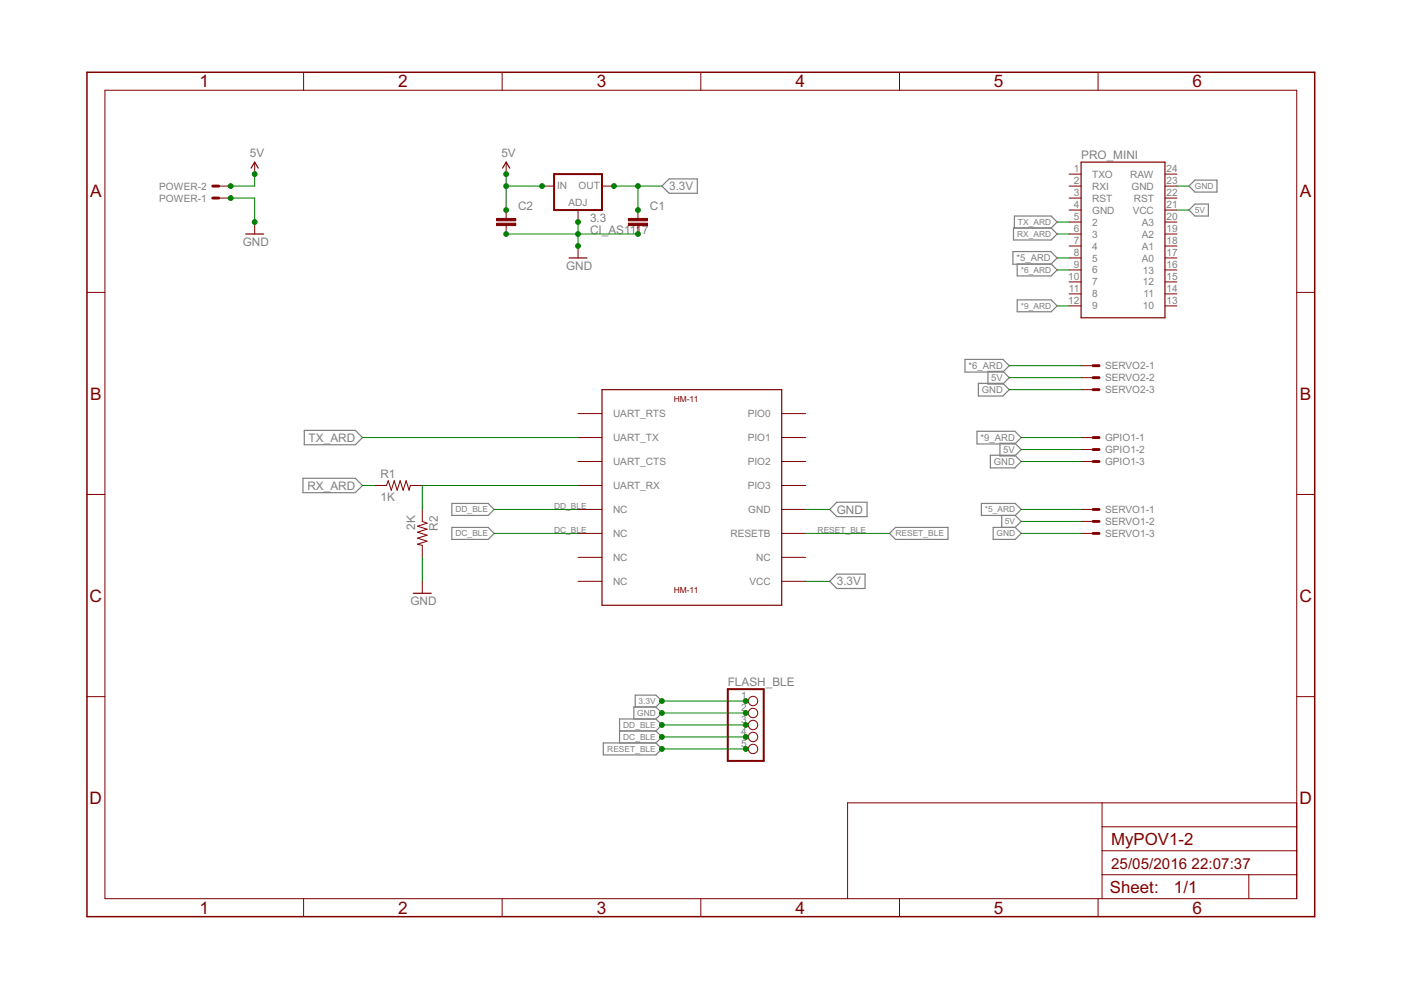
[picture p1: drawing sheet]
<?xml version="1.0" encoding="utf-8"?>
<!DOCTYPE eagle SYSTEM "eagle.dtd">
<!--
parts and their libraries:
SparkFun-Boards: Licensing: Creative Commons ShareAlike 4.0 International - https://creativecommons.org/licenses/by-sa/4.0
-->
<eagle version="7.1.0">
<drawing>
<settings>
<setting alwaysvectorfont="no"/>
<setting verticaltext="up"/>
</settings>
<grid distance="0.1" unitdist="inch" unit="inch" style="lines" multiple="1" display="no" altdistance="0.01" altunitdist="inch" altunit="inch"/>
<schematic xreflabel="%F%N/%S.%C%R" xrefpart="/%S.%C%R">
<libraries>
<library name="SparkFun-Boards">
<symbols>
<symbol name="ARDUINO_MINI">
<wire x1="-7.62" y1="15.24" x2="-7.62" y2="-17.78" width="0.254" layer="94"/>
<wire x1="-7.62" y1="-17.78" x2="10.16" y2="-17.78" width="0.254" layer="94"/>
<wire x1="10.16" y1="-17.78" x2="10.16" y2="15.24" width="0.254" layer="94"/>
<wire x1="10.16" y1="15.24" x2="-7.62" y2="15.24" width="0.254" layer="94"/>
<text x="-7.62" y="16.002" size="1.778" layer="95">&gt;NAME</text>
<text x="-7.62" y="-20.32" size="1.778" layer="96">&gt;VALUE</text>
<pin name="2" x="-10.16" y="2.54" length="short"/>
<pin name="3" x="-10.16" y="0" length="short"/>
<pin name="4" x="-10.16" y="-2.54" length="short"/>
<pin name="5" x="-10.16" y="-5.08" length="short"/>
<pin name="6" x="-10.16" y="-7.62" length="short"/>
<pin name="7" x="-10.16" y="-10.16" length="short"/>
<pin name="8" x="-10.16" y="-12.7" length="short"/>
<pin name="9" x="-10.16" y="-15.24" length="short"/>
<pin name="10" x="12.7" y="-15.24" length="short" rot="R180"/>
<pin name="11" x="12.7" y="-12.7" length="short" rot="R180"/>
<pin name="12" x="12.7" y="-10.16" length="short" rot="R180"/>
<pin name="13" x="12.7" y="-7.62" length="short" rot="R180"/>
<pin name="A0" x="12.7" y="-5.08" length="short" rot="R180"/>
<pin name="A1" x="12.7" y="-2.54" length="short" rot="R180"/>
<pin name="A2" x="12.7" y="0" length="short" rot="R180"/>
<pin name="A3" x="12.7" y="2.54" length="short" rot="R180"/>
<pin name="GND" x="-10.16" y="5.08" length="short"/>
<pin name="GND@2" x="12.7" y="10.16" length="short" rot="R180"/>
<pin name="RAW" x="12.7" y="12.7" length="short" rot="R180"/>
<pin name="RST" x="-10.16" y="7.62" length="short"/>
<pin name="RST@2" x="12.7" y="7.62" length="short" rot="R180"/>
<pin name="RXI" x="-10.16" y="10.16" length="short"/>
<pin name="TXO" x="-10.16" y="12.7" length="short"/>
<pin name="VCC" x="12.7" y="5.08" length="short" rot="R180"/>
</symbol>
</symbols>
<devicesets>
<deviceset name="ARDUINO_MINI">
<gates>
<gate name="G$1" symbol="ARDUINO_MINI" x="0" y="2.54"/>
</gates>
<devices>
<device name="" package="ARDUINO_MINI">
<connects>
<connect gate="G$1" pin="10" pad="13"/>
<connect gate="G$1" pin="11" pad="14"/>
<connect gate="G$1" pin="12" pad="15"/>
<connect gate="G$1" pin="13" pad="16"/>
<connect gate="G$1" pin="2" pad="5"/>
<connect gate="G$1" pin="3" pad="6"/>
<connect gate="G$1" pin="4" pad="7"/>
<connect gate="G$1" pin="5" pad="8"/>
<connect gate="G$1" pin="6" pad="9"/>
<connect gate="G$1" pin="7" pad="10"/>
<connect gate="G$1" pin="8" pad="11"/>
<connect gate="G$1" pin="9" pad="12"/>
<connect gate="G$1" pin="A0" pad="17"/>
<connect gate="G$1" pin="A1" pad="18"/>
<connect gate="G$1" pin="A2" pad="19"/>
<connect gate="G$1" pin="A3" pad="20"/>
<connect gate="G$1" pin="GND" pad="4"/>
<connect gate="G$1" pin="GND@2" pad="23"/>
<connect gate="G$1" pin="RAW" pad="24"/>
<connect gate="G$1" pin="RST" pad="3"/>
<connect gate="G$1" pin="RST@2" pad="22"/>
<connect gate="G$1" pin="RXI" pad="2"/>
<connect gate="G$1" pin="TXO" pad="1"/>
<connect gate="G$1" pin="VCC" pad="21"/>
</connects>
<technologies>
<technology name=""/>
</technologies>
</device>
</devices>
</deviceset>
</devicesets>
</library>
<library name="HM-11">
<symbols>
<symbol name="HM-11">
<wire x1="-17.78" y1="-22.86" x2="20.32" y2="-22.86" width="0.254" layer="94"/>
<wire x1="20.32" y1="-22.86" x2="20.32" y2="22.86" width="0.254" layer="94"/>
<wire x1="20.32" y1="22.86" x2="-17.78" y2="22.86" width="0.254" layer="94"/>
<wire x1="-17.78" y1="22.86" x2="-17.78" y2="-22.86" width="0.254" layer="94"/>
<pin name="UART_RTS" x="-22.86" y="17.78" visible="pin" length="middle"/>
<pin name="UART_TX" x="-22.86" y="12.7" visible="pin" length="middle"/>
<pin name="UART_CTS" x="-22.86" y="7.62" visible="pin" length="middle"/>
<pin name="UART_RX" x="-22.86" y="2.54" visible="pin" length="middle"/>
<pin name="NC@5" x="-22.86" y="-2.54" visible="pin" length="middle"/>
<pin name="NC@6" x="-22.86" y="-7.62" visible="pin" length="middle"/>
<pin name="NC@7" x="-22.86" y="-12.7" visible="pin" length="middle"/>
<pin name="NC@8" x="-22.86" y="-17.78" visible="pin" length="middle"/>
<pin name="VCC" x="25.4" y="-17.78" visible="pin" length="middle" rot="R180"/>
<pin name="NC@10" x="25.4" y="-12.7" visible="pin" length="middle" rot="R180"/>
<pin name="RESETB" x="25.4" y="-7.62" visible="pin" length="middle" rot="R180"/>
<pin name="GND" x="25.4" y="-2.54" visible="pin" length="middle" rot="R180"/>
<pin name="PIO3" x="25.4" y="2.54" visible="pin" length="middle" rot="R180"/>
<pin name="PIO2" x="25.4" y="7.62" visible="pin" length="middle" rot="R180"/>
<pin name="PIO1" x="25.4" y="12.7" visible="pin" length="middle" rot="R180"/>
<pin name="PIO0" x="25.4" y="17.78" visible="pin" length="middle" rot="R180"/>
<text x="-2.54" y="20.32" size="1.27" layer="94">HM-11</text>
<text x="-2.54" y="-20.32" size="1.27" layer="94">HM-11</text>
</symbol>
</symbols>
<devicesets>
<deviceset name="HM-11">
<gates>
<gate name="G$1" symbol="HM-11" x="0" y="0"/>
</gates>
<devices>
<device name="" package="HM-11">
<connects>
<connect gate="G$1" pin="GND" pad="GND"/>
<connect gate="G$1" pin="NC@10" pad="NC@10"/>
<connect gate="G$1" pin="NC@5" pad="NC@5"/>
<connect gate="G$1" pin="NC@6" pad="NC@6"/>
<connect gate="G$1" pin="NC@7" pad="NC@7"/>
<connect gate="G$1" pin="NC@8" pad="NC@8"/>
<connect gate="G$1" pin="PIO0" pad="PIO0"/>
<connect gate="G$1" pin="PIO1" pad="PIO1"/>
<connect gate="G$1" pin="PIO2" pad="PIO2"/>
<connect gate="G$1" pin="PIO3" pad="PIO3"/>
<connect gate="G$1" pin="RESETB" pad="RESETB"/>
<connect gate="G$1" pin="UART_CTS" pad="UART_CTS"/>
<connect gate="G$1" pin="UART_RTS" pad="UART_RTS"/>
<connect gate="G$1" pin="UART_RX" pad="UART_RX"/>
<connect gate="G$1" pin="UART_TX" pad="UART_TX"/>
<connect gate="G$1" pin="VCC" pad="VCC"/>
</connects>
<technologies>
<technology name=""/>
</technologies>
</device>
</devices>
</deviceset>
</devicesets>
</library>
<library name="v-reg">
<symbols>
<symbol name="78ADJ">
<wire x1="-5.08" y1="-5.08" x2="5.08" y2="-5.08" width="0.4064" layer="94"/>
<wire x1="5.08" y1="-5.08" x2="5.08" y2="2.54" width="0.4064" layer="94"/>
<wire x1="5.08" y1="2.54" x2="-5.08" y2="2.54" width="0.4064" layer="94"/>
<wire x1="-5.08" y1="2.54" x2="-5.08" y2="-5.08" width="0.4064" layer="94"/>
<text x="2.54" y="-7.62" size="1.778" layer="95">&gt;NAME</text>
<text x="2.54" y="-10.16" size="1.778" layer="96">&gt;VALUE</text>
<text x="-2.032" y="-4.318" size="1.524" layer="95">ADJ</text>
<text x="-4.445" y="-0.635" size="1.524" layer="95">IN</text>
<text x="0.127" y="-0.635" size="1.524" layer="95">OUT</text>
<pin name="IN" x="-7.62" y="0" visible="off" length="short" direction="in"/>
<pin name="ADJ" x="0" y="-7.62" visible="off" length="short" direction="in" rot="R90"/>
<pin name="OUT" x="7.62" y="0" visible="off" length="short" direction="pas" rot="R180"/>
</symbol>
</symbols>
<devicesets>
<deviceset name="LD117A?*" prefix="IC">
<gates>
<gate name="G$1" symbol="78ADJ" x="0" y="0"/>
</gates>
<devices>
<device name="DT" package="DPACK">
<connects>
<connect gate="G$1" pin="ADJ" pad="1"/>
<connect gate="G$1" pin="IN" pad="3"/>
<connect gate="G$1" pin="OUT" pad="4"/>
</connects>
<technologies>
<technology name="-TR"/>
<technology name="12TR"/>
<technology name="18TR"/>
<technology name="25TR"/>
<technology name="28TR"/>
<technology name="33TR"/>
<technology name="50TR"/>
</technologies>
</device>
<device name="V" package="TO220L1">
<connects>
<connect gate="G$1" pin="ADJ" pad="1"/>
<connect gate="G$1" pin="IN" pad="3"/>
<connect gate="G$1" pin="OUT" pad="2"/>
</connects>
<technologies>
<technology name=""/>
<technology name="12"/>
<technology name="18"/>
<technology name="25"/>
<technology name="28"/>
<technology name="33"/>
<technology name="50"/>
</technologies>
</device>
<device name="S" package="SOT223">
<connects>
<connect gate="G$1" pin="ADJ" pad="1"/>
<connect gate="G$1" pin="IN" pad="3"/>
<connect gate="G$1" pin="OUT" pad="4"/>
</connects>
<technologies>
<technology name="12TR"/>
<technology name="18TR"/>
<technology name="25TR"/>
<technology name="28TR"/>
<technology name="33TR"/>
<technology name="50TR"/>
<technology name="TR"/>
</technologies>
</device>
<device name="D2MTR" package="D2PACK">
<connects>
<connect gate="G$1" pin="ADJ" pad="1"/>
<connect gate="G$1" pin="IN" pad="3"/>
<connect gate="G$1" pin="OUT" pad="2"/>
</connects>
<technologies>
<technology name=""/>
</technologies>
</device>
</devices>
</deviceset>
</devicesets>
</library>
<library name="gary">
<symbols>
<symbol name="RESISTOR">
<wire x1="-2.54" y1="0" x2="-2.159" y2="1.016" width="0.1524" layer="94"/>
<wire x1="-2.159" y1="1.016" x2="-1.524" y2="-1.016" width="0.1524" layer="94"/>
<wire x1="-1.524" y1="-1.016" x2="-0.889" y2="1.016" width="0.1524" layer="94"/>
<wire x1="-0.889" y1="1.016" x2="-0.254" y2="-1.016" width="0.1524" layer="94"/>
<wire x1="-0.254" y1="-1.016" x2="0.381" y2="1.016" width="0.1524" layer="94"/>
<wire x1="0.381" y1="1.016" x2="1.016" y2="-1.016" width="0.1524" layer="94"/>
<wire x1="1.016" y1="-1.016" x2="1.651" y2="1.016" width="0.1524" layer="94"/>
<wire x1="1.651" y1="1.016" x2="2.286" y2="-1.016" width="0.1524" layer="94"/>
<wire x1="2.286" y1="-1.016" x2="2.54" y2="0" width="0.1524" layer="94"/>
<text x="-3.81" y="1.4986" size="1.778" layer="95">&gt;NAME</text>
<text x="-3.81" y="-3.302" size="1.778" layer="96">&gt;VALUE</text>
<pin name="2" x="5.08" y="0" visible="off" length="short" direction="pas" swaplevel="1" rot="R180"/>
<pin name="1" x="-5.08" y="0" visible="off" length="short" direction="pas" swaplevel="1"/>
</symbol>
<symbol name="5V">
<wire x1="0.762" y1="1.27" x2="0" y2="2.54" width="0.254" layer="94"/>
<wire x1="0" y1="2.54" x2="-0.762" y2="1.27" width="0.254" layer="94"/>
<text x="-1.016" y="3.556" size="1.778" layer="96">&gt;VALUE</text>
<pin name="5V" x="0" y="0" visible="off" length="short" direction="sup" rot="R90"/>
</symbol>
<symbol name="GND">
<wire x1="-1.905" y1="0" x2="1.905" y2="0" width="0.254" layer="94"/>
<text x="-2.54" y="-2.54" size="1.778" layer="96">&gt;VALUE</text>
<pin name="GND" x="0" y="2.54" visible="off" length="short" direction="sup" rot="R270"/>
</symbol>
<symbol name="CAP">
<wire x1="0" y1="-0.508" x2="0" y2="-2.54" width="0.1524" layer="94"/>
<wire x1="0" y1="0.508" x2="0" y2="2.54" width="0.1524" layer="94"/>
<text x="2.54" y="2.54" size="1.778" layer="95">&gt;NAME</text>
<text x="2.54" y="0" size="1.778" layer="96">&gt;VALUE</text>
<rectangle x1="-2.032" y1="-0.762" x2="2.032" y2="-0.254" layer="94"/>
<rectangle x1="-2.032" y1="0.254" x2="2.032" y2="0.762" layer="94"/>
<pin name="1" x="0" y="2.54" visible="off" length="point" direction="pas" swaplevel="1" rot="R270"/>
<pin name="2" x="0" y="-2.54" visible="off" length="point" direction="pas" swaplevel="1" rot="R90"/>
</symbol>
</symbols>
<devicesets>
<deviceset name="RESISTOR" prefix="R" uservalue="yes">
<gates>
<gate name="R" symbol="RESISTOR" x="0" y="0"/>
</gates>
<devices>
<device name="-1/4W-0.4&quot;" package="RTH025W_04">
<connects>
<connect gate="R" pin="1" pad="1"/>
<connect gate="R" pin="2" pad="2"/>
</connects>
<technologies>
<technology name=""/>
</technologies>
</device>
<device name="-1/4W-0.1&quot;" package="RTH025W_01">
<connects>
<connect gate="R" pin="1" pad="1"/>
<connect gate="R" pin="2" pad="2"/>
</connects>
<technologies>
<technology name=""/>
</technologies>
</device>
<device name="-1/8W-0.3&quot;" package="RTH0125W_03">
<connects>
<connect gate="R" pin="1" pad="1"/>
<connect gate="R" pin="2" pad="2"/>
</connects>
<technologies>
<technology name=""/>
</technologies>
</device>
<device name="-0402" package="R0402">
<connects>
<connect gate="R" pin="1" pad="1"/>
<connect gate="R" pin="2" pad="2"/>
</connects>
<technologies>
<technology name=""/>
</technologies>
</device>
<device name="-0603" package="R0603">
<connects>
<connect gate="R" pin="1" pad="1"/>
<connect gate="R" pin="2" pad="2"/>
</connects>
<technologies>
<technology name=""/>
</technologies>
</device>
<device name="-0805" package="R0805">
<connects>
<connect gate="R" pin="1" pad="1"/>
<connect gate="R" pin="2" pad="2"/>
</connects>
<technologies>
<technology name=""/>
</technologies>
</device>
<device name="-1206" package="R1206">
<connects>
<connect gate="R" pin="1" pad="1"/>
<connect gate="R" pin="2" pad="2"/>
</connects>
<technologies>
<technology name=""/>
</technologies>
</device>
<device name="-1/8W-0.2&quot;" package="RTH0125W_02">
<connects>
<connect gate="R" pin="1" pad="1"/>
<connect gate="R" pin="2" pad="2"/>
</connects>
<technologies>
<technology name=""/>
</technologies>
</device>
<device name="-1/8W-0.1&quot;" package="RTH0125W_01">
<connects>
<connect gate="R" pin="1" pad="1"/>
<connect gate="R" pin="2" pad="2"/>
</connects>
<technologies>
<technology name=""/>
</technologies>
</device>
<device name="-1/4W-0.3&quot;" package="RTH025W_03">
<connects>
<connect gate="R" pin="1" pad="1"/>
<connect gate="R" pin="2" pad="2"/>
</connects>
<technologies>
<technology name=""/>
</technologies>
</device>
</devices>
</deviceset>
<deviceset name="5V">
<gates>
<gate name="G$1" symbol="5V" x="0" y="0"/>
</gates>
<devices>
<device name="">
<technologies>
<technology name=""/>
</technologies>
</device>
</devices>
</deviceset>
<deviceset name="GND">
<gates>
<gate name="1" symbol="GND" x="0" y="0"/>
</gates>
<devices>
<device name="">
<technologies>
<technology name=""/>
</technologies>
</device>
</devices>
</deviceset>
<deviceset name="CAPACITOR" prefix="C" uservalue="yes">
<gates>
<gate name="C" symbol="CAP" x="0" y="0"/>
</gates>
<devices>
<device name="-DECOUPLING" package="C025-025X050">
<connects>
<connect gate="C" pin="1" pad="1"/>
<connect gate="C" pin="2" pad="2"/>
</connects>
<technologies>
<technology name=""/>
</technologies>
</device>
<device name="-0402" package="C0402">
<connects>
<connect gate="C" pin="1" pad="1"/>
<connect gate="C" pin="2" pad="2"/>
</connects>
<technologies>
<technology name=""/>
</technologies>
</device>
<device name="-0603" package="C0603">
<connects>
<connect gate="C" pin="1" pad="1"/>
<connect gate="C" pin="2" pad="2"/>
</connects>
<technologies>
<technology name=""/>
</technologies>
</device>
<device name="-0805" package="C0805">
<connects>
<connect gate="C" pin="1" pad="1"/>
<connect gate="C" pin="2" pad="2"/>
</connects>
<technologies>
<technology name=""/>
</technologies>
</device>
<device name="-1206" package="C1206">
<connects>
<connect gate="C" pin="1" pad="1"/>
<connect gate="C" pin="2" pad="2"/>
</connects>
<technologies>
<technology name=""/>
</technologies>
</device>
</devices>
</deviceset>
</devicesets>
</library>
<library name="frames">
<symbols>
<symbol name="A4L-LOC">
<wire x1="256.54" y1="3.81" x2="256.54" y2="8.89" width="0.1016" layer="94"/>
<wire x1="256.54" y1="8.89" x2="256.54" y2="13.97" width="0.1016" layer="94"/>
<wire x1="256.54" y1="13.97" x2="256.54" y2="19.05" width="0.1016" layer="94"/>
<wire x1="256.54" y1="19.05" x2="256.54" y2="24.13" width="0.1016" layer="94"/>
<wire x1="161.29" y1="3.81" x2="161.29" y2="24.13" width="0.1016" layer="94"/>
<wire x1="161.29" y1="24.13" x2="215.265" y2="24.13" width="0.1016" layer="94"/>
<wire x1="215.265" y1="24.13" x2="256.54" y2="24.13" width="0.1016" layer="94"/>
<wire x1="246.38" y1="3.81" x2="246.38" y2="8.89" width="0.1016" layer="94"/>
<wire x1="246.38" y1="8.89" x2="256.54" y2="8.89" width="0.1016" layer="94"/>
<wire x1="246.38" y1="8.89" x2="215.265" y2="8.89" width="0.1016" layer="94"/>
<wire x1="215.265" y1="8.89" x2="215.265" y2="3.81" width="0.1016" layer="94"/>
<wire x1="215.265" y1="8.89" x2="215.265" y2="13.97" width="0.1016" layer="94"/>
<wire x1="215.265" y1="13.97" x2="256.54" y2="13.97" width="0.1016" layer="94"/>
<wire x1="215.265" y1="13.97" x2="215.265" y2="19.05" width="0.1016" layer="94"/>
<wire x1="215.265" y1="19.05" x2="256.54" y2="19.05" width="0.1016" layer="94"/>
<wire x1="215.265" y1="19.05" x2="215.265" y2="24.13" width="0.1016" layer="94"/>
<text x="217.17" y="15.24" size="2.54" layer="94">&gt;DRAWING_NAME</text>
<text x="217.17" y="10.16" size="2.286" layer="94">&gt;LAST_DATE_TIME</text>
<text x="230.505" y="5.08" size="2.54" layer="94">&gt;SHEET</text>
<text x="216.916" y="4.953" size="2.54" layer="94">Sheet:</text>
<frame x1="0" y1="0" x2="260.35" y2="179.07" columns="6" rows="4" layer="94"/>
</symbol>
</symbols>
<devicesets>
<deviceset name="A4L-LOC" prefix="FRAME" uservalue="yes">
<gates>
<gate name="G$1" symbol="A4L-LOC" x="0" y="0"/>
</gates>
<devices>
<device name="">
<technologies>
<technology name=""/>
</technologies>
</device>
</devices>
</deviceset>
</devicesets>
</library>
<library name="Rembrandt Electronics - JST XH Connectors v1-0">
<symbols>
<symbol name="M">
<wire x1="1.27" y1="0" x2="0" y2="0" width="0.6096" layer="94"/>
<text x="2.54" y="-0.762" size="1.524" layer="95">&gt;NAME</text>
<pin name="S" x="-2.54" y="0" visible="off" length="short" direction="pas"/>
</symbol>
<symbol name="MV">
<wire x1="1.27" y1="0" x2="0" y2="0" width="0.6096" layer="94"/>
<text x="2.54" y="-0.762" size="1.524" layer="95">&gt;NAME</text>
<text x="-0.762" y="1.397" size="1.778" layer="96">&gt;VALUE</text>
<pin name="S" x="-2.54" y="0" visible="off" length="short" direction="pas"/>
</symbol>
</symbols>
<devicesets>
<deviceset name="JST-XH-02-PIN" prefix="X">
<gates>
<gate name="-2" symbol="M" x="2.54" y="15.24" addlevel="always" swaplevel="1"/>
<gate name="-1" symbol="MV" x="2.54" y="17.78" addlevel="always" swaplevel="1"/>
</gates>
<devices>
<device name="-LONG-PAD" package="JST-XH-02-PACKAGE-LONG-PAD">
<connects>
<connect gate="-1" pin="S" pad="1"/>
<connect gate="-2" pin="S" pad="2"/>
</connects>
<technologies>
<technology name=""/>
</technologies>
</device>
<device name="-ROUND-PAD" package="JST-XH-02-PACKAGE-ROUND-PAD">
<connects>
<connect gate="-1" pin="S" pad="1"/>
<connect gate="-2" pin="S" pad="2"/>
</connects>
<technologies>
<technology name=""/>
</technologies>
</device>
</devices>
</deviceset>
<deviceset name="JST-XH-03-PIN" prefix="X">
<gates>
<gate name="-1" symbol="MV" x="2.54" y="7.62" addlevel="always" swaplevel="1"/>
<gate name="-2" symbol="M" x="2.54" y="5.08" addlevel="always" swaplevel="1"/>
<gate name="-3" symbol="M" x="2.54" y="2.54" addlevel="always" swaplevel="1"/>
</gates>
<devices>
<device name="-LONG-PAD" package="JST-XH-03-PACKAGE-LONG-PAD">
<connects>
<connect gate="-1" pin="S" pad="1"/>
<connect gate="-2" pin="S" pad="2"/>
<connect gate="-3" pin="S" pad="3"/>
</connects>
<technologies>
<technology name=""/>
</technologies>
</device>
<device name="-ROUND-PAD" package="JST-XH-03-PACKAGE-ROUND-PAD">
<connects>
<connect gate="-1" pin="S" pad="1"/>
<connect gate="-2" pin="S" pad="2"/>
<connect gate="-3" pin="S" pad="3"/>
</connects>
<technologies>
<technology name=""/>
</technologies>
</device>
</devices>
</deviceset>
</devicesets>
</library>
<library name="pinhead">
<symbols>
<symbol name="PINHD5">
<wire x1="-6.35" y1="-7.62" x2="1.27" y2="-7.62" width="0.4064" layer="94"/>
<wire x1="1.27" y1="-7.62" x2="1.27" y2="7.62" width="0.4064" layer="94"/>
<wire x1="1.27" y1="7.62" x2="-6.35" y2="7.62" width="0.4064" layer="94"/>
<wire x1="-6.35" y1="7.62" x2="-6.35" y2="-7.62" width="0.4064" layer="94"/>
<text x="-6.35" y="8.255" size="1.778" layer="95">&gt;NAME</text>
<text x="-6.35" y="-10.16" size="1.778" layer="96">&gt;VALUE</text>
<pin name="1" x="-2.54" y="5.08" visible="pad" length="short" direction="pas" function="dot"/>
<pin name="2" x="-2.54" y="2.54" visible="pad" length="short" direction="pas" function="dot"/>
<pin name="3" x="-2.54" y="0" visible="pad" length="short" direction="pas" function="dot"/>
<pin name="4" x="-2.54" y="-2.54" visible="pad" length="short" direction="pas" function="dot"/>
<pin name="5" x="-2.54" y="-5.08" visible="pad" length="short" direction="pas" function="dot"/>
</symbol>
</symbols>
<devicesets>
<deviceset name="PINHD-1X5" prefix="JP" uservalue="yes">
<gates>
<gate name="A" symbol="PINHD5" x="0" y="0"/>
</gates>
<devices>
<device name="" package="1X05">
<connects>
<connect gate="A" pin="1" pad="1"/>
<connect gate="A" pin="2" pad="2"/>
<connect gate="A" pin="3" pad="3"/>
<connect gate="A" pin="4" pad="4"/>
<connect gate="A" pin="5" pad="5"/>
</connects>
<technologies>
<technology name=""/>
</technologies>
</device>
<device name="/90" package="1X05/90">
<connects>
<connect gate="A" pin="1" pad="1"/>
<connect gate="A" pin="2" pad="2"/>
<connect gate="A" pin="3" pad="3"/>
<connect gate="A" pin="4" pad="4"/>
<connect gate="A" pin="5" pad="5"/>
</connects>
<technologies>
<technology name=""/>
</technologies>
</device>
<device name="5X2MM" package="1_05X2MM">
<connects>
<connect gate="A" pin="1" pad="1"/>
<connect gate="A" pin="2" pad="2"/>
<connect gate="A" pin="3" pad="3"/>
<connect gate="A" pin="4" pad="4"/>
<connect gate="A" pin="5" pad="5"/>
</connects>
<technologies>
<technology name=""/>
</technologies>
</device>
</devices>
</deviceset>
</devicesets>
</library>
</libraries>
<attributes>
</attributes>
<variantdefs>
</variantdefs>
<classes>
<class number="0" name="default" width="0" drill="0">
</class>
</classes>
<parts>
<part name="BLE" library="HM-11" deviceset="HM-11" device=""/>
<part name="3.3" library="v-reg" deviceset="LD117A?*" device="DT" technology="-TR" value="CI_AS1117"/>
<part name="R1" library="gary" deviceset="RESISTOR" device="-0805" value="1K"/>
<part name="R2" library="gary" deviceset="RESISTOR" device="-0805" value="2K"/>
<part name="U$3" library="gary" deviceset="5V" device=""/>
<part name="U$4" library="gary" deviceset="GND" device=""/>
<part name="FRAME1" library="frames" deviceset="A4L-LOC" device=""/>
<part name="C1" library="gary" deviceset="CAPACITOR" device="-0805"/>
<part name="C2" library="gary" deviceset="CAPACITOR" device="-0805"/>
<part name="U$5" library="gary" deviceset="5V" device=""/>
<part name="U$6" library="gary" deviceset="GND" device=""/>
<part name="U$7" library="gary" deviceset="GND" device=""/>
<part name="PRO_MINI" library="SparkFun-Boards" deviceset="ARDUINO_MINI" device="" value=""/>
<part name="POWER" library="Rembrandt Electronics - JST XH Connectors v1-0" deviceset="JST-XH-02-PIN" device="-LONG-PAD" value=""/>
<part name="SERVO2" library="Rembrandt Electronics - JST XH Connectors v1-0" deviceset="JST-XH-03-PIN" device="-LONG-PAD" value=""/>
<part name="GPIO1" library="Rembrandt Electronics - JST XH Connectors v1-0" deviceset="JST-XH-03-PIN" device="-LONG-PAD" value=""/>
<part name="SERVO1" library="Rembrandt Electronics - JST XH Connectors v1-0" deviceset="JST-XH-03-PIN" device="-LONG-PAD" value=""/>
<part name="FLASH_BLE" library="pinhead" deviceset="PINHD-1X5" device="5X2MM"/>
</parts>
<sheets>
<sheet>
<plain>
</plain>
<instances>
<instance part="BLE" gate="G$1" x="121.92" y="83.82"/>
<instance part="3.3" gate="G$1" x="99.06" y="149.86"/>
<instance part="R1" gate="R" x="60.96" y="86.36"/>
<instance part="R2" gate="R" x="66.04" y="76.2" rot="R270"/>
<instance part="U$3" gate="G$1" x="30.48" y="152.4"/>
<instance part="U$4" gate="1" x="30.48" y="139.7"/>
<instance part="FRAME1" gate="G$1" x="-5.08" y="-5.08"/>
<instance part="C1" gate="C" x="111.76" y="142.24"/>
<instance part="C2" gate="C" x="83.82" y="142.24"/>
<instance part="U$5" gate="G$1" x="83.82" y="152.4"/>
<instance part="U$6" gate="1" x="99.06" y="134.62"/>
<instance part="U$7" gate="1" x="66.04" y="63.5"/>
<instance part="PRO_MINI" gate="G$1" x="213.36" y="139.7"/>
<instance part="POWER" gate="-2" x="22.86" y="149.86" rot="R180"/>
<instance part="POWER" gate="-1" x="22.86" y="147.32" rot="R180"/>
<instance part="SERVO2" gate="-1" x="208.28" y="111.76"/>
<instance part="SERVO2" gate="-2" x="208.28" y="109.22"/>
<instance part="SERVO2" gate="-3" x="208.28" y="106.68"/>
<instance part="GPIO1" gate="-1" x="208.28" y="96.52"/>
<instance part="GPIO1" gate="-2" x="208.28" y="93.98"/>
<instance part="GPIO1" gate="-3" x="208.28" y="91.44"/>
<instance part="SERVO1" gate="-1" x="208.28" y="81.28"/>
<instance part="SERVO1" gate="-2" x="208.28" y="78.74"/>
<instance part="SERVO1" gate="-3" x="208.28" y="76.2"/>
<instance part="FLASH_BLE" gate="A" x="137.16" y="35.56"/>
</instances>
<busses>
</busses>
<nets>
<net name="3.3V" class="0">
<segment>
<pinref part="BLE" gate="G$1" pin="VCC"/>
<wire x1="147.32" y1="66.04" x2="152.4" y2="66.04" width="0.1524" layer="91"/>
<label x="152.4" y="66.04" size="1.778" layer="95" xref="yes"/>
</segment>
<segment>
<pinref part="3.3" gate="G$1" pin="OUT"/>
<wire x1="106.68" y1="149.86" x2="111.76" y2="149.86" width="0.1524" layer="91"/>
<pinref part="C1" gate="C" pin="1"/>
<wire x1="111.76" y1="144.78" x2="111.76" y2="149.86" width="0.1524" layer="91"/>
<junction x="111.76" y="144.78"/>
<junction x="106.68" y="149.86"/>
<wire x1="111.76" y1="149.86" x2="116.84" y2="149.86" width="0.1524" layer="91"/>
<junction x="111.76" y="149.86"/>
<label x="116.84" y="149.86" size="1.778" layer="95" xref="yes"/>
</segment>
<segment>
<label x="116.84" y="40.64" size="1.27" layer="95" rot="R180" xref="yes"/>
<wire x1="116.84" y1="40.64" x2="134.62" y2="40.64" width="0.1524" layer="91"/>
<junction x="116.84" y="40.64"/>
<pinref part="FLASH_BLE" gate="A" pin="1"/>
<junction x="134.62" y="40.64"/>
</segment>
</net>
<net name="5V" class="0">
<segment>
<pinref part="U$5" gate="G$1" pin="5V"/>
<wire x1="83.82" y1="152.4" x2="83.82" y2="149.86" width="0.1524" layer="91"/>
<pinref part="3.3" gate="G$1" pin="IN"/>
<wire x1="83.82" y1="149.86" x2="91.44" y2="149.86" width="0.1524" layer="91"/>
<pinref part="C2" gate="C" pin="1"/>
<wire x1="83.82" y1="144.78" x2="83.82" y2="149.86" width="0.1524" layer="91"/>
<junction x="83.82" y="149.86"/>
<junction x="91.44" y="149.86"/>
<junction x="83.82" y="152.4"/>
<junction x="83.82" y="144.78"/>
</segment>
<segment>
<pinref part="U$3" gate="G$1" pin="5V"/>
<wire x1="25.4" y1="149.86" x2="30.48" y2="149.86" width="0.1524" layer="91"/>
<wire x1="30.48" y1="149.86" x2="30.48" y2="152.4" width="0.1524" layer="91"/>
<junction x="30.48" y="152.4"/>
<pinref part="POWER" gate="-2" pin="S"/>
<junction x="25.4" y="149.86"/>
</segment>
<segment>
<label x="190.5" y="109.22" size="1.4224" layer="95" rot="R180" xref="yes"/>
<pinref part="SERVO2" gate="-2" pin="S"/>
<wire x1="205.74" y1="109.22" x2="190.5" y2="109.22" width="0.1524" layer="91"/>
</segment>
<segment>
<label x="193.04" y="93.98" size="1.4224" layer="95" rot="R180" xref="yes"/>
<pinref part="GPIO1" gate="-2" pin="S"/>
<wire x1="205.74" y1="93.98" x2="193.04" y2="93.98" width="0.1524" layer="91"/>
</segment>
<segment>
<pinref part="PRO_MINI" gate="G$1" pin="VCC"/>
<wire x1="226.06" y1="144.78" x2="228.6" y2="144.78" width="0.1524" layer="91"/>
<label x="228.6" y="144.78" size="1.27" layer="95" xref="yes"/>
</segment>
<segment>
<pinref part="SERVO1" gate="-2" pin="S"/>
<wire x1="193.04" y1="78.74" x2="205.74" y2="78.74" width="0.1524" layer="91"/>
<label x="193.04" y="78.74" size="1.27" layer="95" rot="R180" xref="yes"/>
</segment>
</net>
<net name="GND" class="0">
<segment>
<pinref part="3.3" gate="G$1" pin="ADJ"/>
<pinref part="U$6" gate="1" pin="GND"/>
<wire x1="99.06" y1="142.24" x2="99.06" y2="139.7" width="0.1524" layer="91"/>
<pinref part="C2" gate="C" pin="2"/>
<pinref part="C1" gate="C" pin="2"/>
<wire x1="99.06" y1="139.7" x2="99.06" y2="137.16" width="0.1524" layer="91"/>
<wire x1="83.82" y1="139.7" x2="99.06" y2="139.7" width="0.1524" layer="91"/>
<junction x="99.06" y="139.7"/>
<wire x1="99.06" y1="139.7" x2="111.76" y2="139.7" width="0.1524" layer="91"/>
<junction x="83.82" y="139.7"/>
<junction x="99.06" y="137.16"/>
<junction x="99.06" y="142.24"/>
<junction x="111.76" y="139.7"/>
</segment>
<segment>
<pinref part="U$4" gate="1" pin="GND"/>
<wire x1="25.4" y1="147.32" x2="30.48" y2="147.32" width="0.1524" layer="91"/>
<wire x1="30.48" y1="147.32" x2="30.48" y2="142.24" width="0.1524" layer="91"/>
<junction x="30.48" y="142.24"/>
<pinref part="POWER" gate="-1" pin="S"/>
<junction x="25.4" y="147.32"/>
</segment>
<segment>
<pinref part="BLE" gate="G$1" pin="GND"/>
<wire x1="147.32" y1="81.28" x2="152.4" y2="81.28" width="0.1524" layer="91"/>
<label x="152.4" y="81.28" size="1.778" layer="95" xref="yes"/>
</segment>
<segment>
<pinref part="U$7" gate="1" pin="GND"/>
<pinref part="R2" gate="R" pin="2"/>
<wire x1="66.04" y1="66.04" x2="66.04" y2="71.12" width="0.1524" layer="91"/>
</segment>
<segment>
<label x="190.5" y="106.68" size="1.4224" layer="95" rot="R180" xref="yes"/>
<pinref part="SERVO2" gate="-3" pin="S"/>
<wire x1="205.74" y1="106.68" x2="190.5" y2="106.68" width="0.1524" layer="91"/>
</segment>
<segment>
<label x="193.04" y="91.44" size="1.4224" layer="95" rot="R180" xref="yes"/>
<pinref part="GPIO1" gate="-3" pin="S"/>
<wire x1="205.74" y1="91.44" x2="193.04" y2="91.44" width="0.1524" layer="91"/>
</segment>
<segment>
<pinref part="PRO_MINI" gate="G$1" pin="GND@2"/>
<wire x1="226.06" y1="149.86" x2="228.6" y2="149.86" width="0.1524" layer="91"/>
<label x="228.6" y="149.86" size="1.27" layer="95" xref="yes"/>
</segment>
<segment>
<wire x1="134.62" y1="38.1" x2="116.84" y2="38.1" width="0.1524" layer="91"/>
<label x="116.84" y="38.1" size="1.27" layer="95" rot="R180" xref="yes"/>
<pinref part="FLASH_BLE" gate="A" pin="2"/>
<junction x="116.84" y="38.1"/>
<junction x="134.62" y="38.1"/>
</segment>
<segment>
<pinref part="SERVO1" gate="-3" pin="S"/>
<wire x1="193.04" y1="76.2" x2="205.74" y2="76.2" width="0.1524" layer="91"/>
<label x="193.04" y="76.2" size="1.27" layer="95" rot="R180" xref="yes"/>
</segment>
</net>
<net name="TX_ARD" class="0">
<segment>
<pinref part="PRO_MINI" gate="G$1" pin="2"/>
<wire x1="203.2" y1="142.24" x2="200.66" y2="142.24" width="0.1524" layer="91"/>
<label x="200.66" y="142.24" size="1.27" layer="95" rot="R180" xref="yes"/>
</segment>
<segment>
<pinref part="BLE" gate="G$1" pin="UART_TX"/>
<wire x1="99.06" y1="96.52" x2="53.34" y2="96.52" width="0.1524" layer="91"/>
<label x="53.34" y="96.52" size="1.778" layer="95" rot="R180" xref="yes"/>
</segment>
</net>
<net name="N$1" class="0">
<segment>
<pinref part="BLE" gate="G$1" pin="UART_RX"/>
<pinref part="R1" gate="R" pin="2"/>
<pinref part="R2" gate="R" pin="1"/>
<wire x1="99.06" y1="86.36" x2="66.04" y2="86.36" width="0.1524" layer="91"/>
<wire x1="66.04" y1="86.36" x2="66.04" y2="81.28" width="0.1524" layer="91"/>
</segment>
</net>
<net name="RX_ARD" class="0">
<segment>
<pinref part="PRO_MINI" gate="G$1" pin="3"/>
<wire x1="203.2" y1="139.7" x2="200.66" y2="139.7" width="0.1524" layer="91"/>
<label x="200.66" y="139.7" size="1.27" layer="95" rot="R180" xref="yes"/>
</segment>
<segment>
<pinref part="R1" gate="R" pin="1"/>
<wire x1="55.88" y1="86.36" x2="53.34" y2="86.36" width="0.1524" layer="91"/>
<label x="53.34" y="86.36" size="1.778" layer="95" rot="R180" xref="yes"/>
</segment>
</net>
<net name="RESET_BLE" class="0">
<segment>
<label x="165.1" y="76.2" size="1.27" layer="95" xref="yes"/>
<pinref part="BLE" gate="G$1" pin="RESETB"/>
<wire x1="147.32" y1="76.2" x2="165.1" y2="76.2" width="0.1524" layer="91"/>
<label x="149.86" y="76.2" size="1.27" layer="95"/>
</segment>
<segment>
<wire x1="134.62" y1="30.48" x2="116.84" y2="30.48" width="0.1524" layer="91"/>
<label x="116.84" y="30.48" size="1.27" layer="95" rot="R180" xref="yes"/>
<junction x="116.84" y="30.48"/>
<pinref part="FLASH_BLE" gate="A" pin="5"/>
<junction x="134.62" y="30.48"/>
</segment>
</net>
<net name="DC_BLE" class="0">
<segment>
<label x="81.28" y="76.2" size="1.27" layer="95" rot="R180" xref="yes"/>
<pinref part="BLE" gate="G$1" pin="NC@6"/>
<label x="93.98" y="76.2" size="1.27" layer="95"/>
<wire x1="99.06" y1="76.2" x2="81.28" y2="76.2" width="0.1524" layer="91"/>
</segment>
<segment>
<label x="116.84" y="33.02" size="1.27" layer="95" rot="R180" xref="yes"/>
<wire x1="116.84" y1="33.02" x2="134.62" y2="33.02" width="0.1524" layer="91"/>
<junction x="116.84" y="33.02"/>
<pinref part="FLASH_BLE" gate="A" pin="4"/>
<junction x="134.62" y="33.02"/>
</segment>
</net>
<net name="*6_ARD" class="0">
<segment>
<pinref part="PRO_MINI" gate="G$1" pin="6"/>
<wire x1="203.2" y1="132.08" x2="200.66" y2="132.08" width="0.1524" layer="91"/>
<label x="200.66" y="132.08" size="1.27" layer="95" rot="R180" xref="yes"/>
</segment>
<segment>
<label x="190.5" y="111.76" size="1.4224" layer="95" rot="R180" xref="yes"/>
<pinref part="SERVO2" gate="-1" pin="S"/>
<wire x1="205.74" y1="111.76" x2="190.5" y2="111.76" width="0.1524" layer="91"/>
</segment>
</net>
<net name="*9_ARD" class="0">
<segment>
<label x="193.04" y="96.52" size="1.4224" layer="95" rot="R180" xref="yes"/>
<pinref part="GPIO1" gate="-1" pin="S"/>
<wire x1="205.74" y1="96.52" x2="193.04" y2="96.52" width="0.1524" layer="91"/>
</segment>
<segment>
<pinref part="PRO_MINI" gate="G$1" pin="9"/>
<wire x1="203.2" y1="124.46" x2="200.66" y2="124.46" width="0.1524" layer="91"/>
<label x="200.66" y="124.46" size="1.27" layer="95" rot="R180" xref="yes"/>
</segment>
</net>
<net name="DD_BLE" class="0">
<segment>
<pinref part="BLE" gate="G$1" pin="NC@5"/>
<label x="93.98" y="81.28" size="1.27" layer="95"/>
<wire x1="81.28" y1="81.28" x2="99.06" y2="81.28" width="0.1524" layer="91"/>
<label x="81.28" y="81.28" size="1.27" layer="95" rot="R180" xref="yes"/>
</segment>
<segment>
<wire x1="134.62" y1="35.56" x2="116.84" y2="35.56" width="0.1524" layer="91"/>
<label x="116.84" y="35.56" size="1.27" layer="95" rot="R180" xref="yes"/>
<pinref part="FLASH_BLE" gate="A" pin="3"/>
<junction x="116.84" y="35.56"/>
<junction x="134.62" y="35.56"/>
</segment>
</net>
<net name="*5_ARD" class="0">
<segment>
<pinref part="PRO_MINI" gate="G$1" pin="5"/>
<wire x1="203.2" y1="134.62" x2="200.66" y2="134.62" width="0.1524" layer="91"/>
<label x="200.66" y="134.62" size="1.4224" layer="95" rot="R180" xref="yes"/>
</segment>
<segment>
<pinref part="SERVO1" gate="-1" pin="S"/>
<wire x1="193.04" y1="81.28" x2="205.74" y2="81.28" width="0.1524" layer="91"/>
<label x="193.04" y="81.28" size="1.27" layer="95" rot="R180" xref="yes"/>
</segment>
</net>
</nets>
</sheet>
</sheets>
</schematic>
</drawing>
</eagle>
